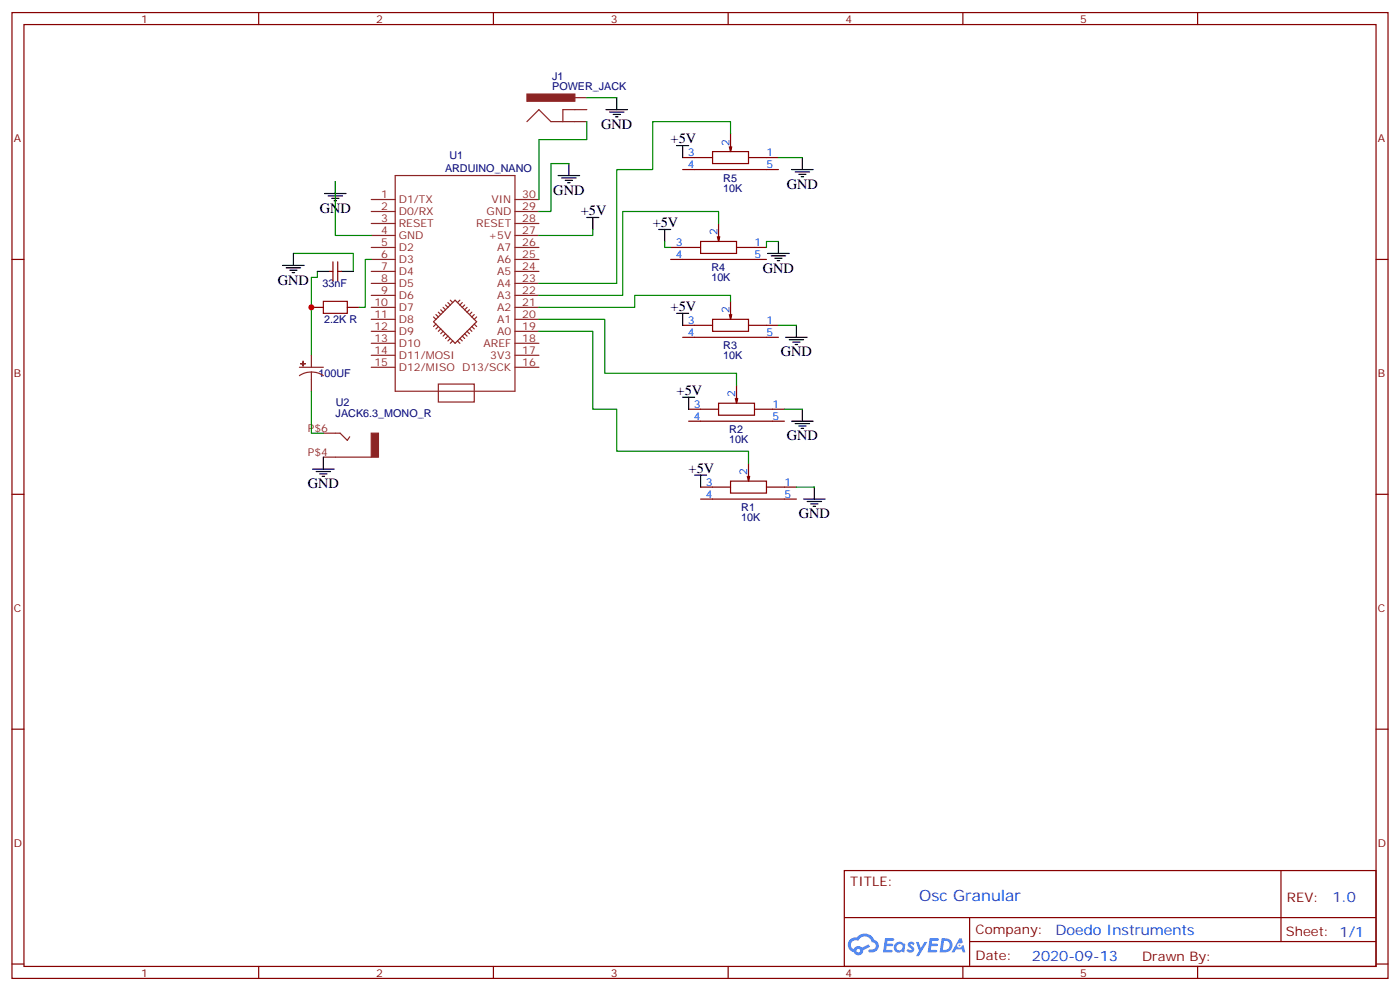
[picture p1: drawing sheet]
<svg xmlns="http://www.w3.org/2000/svg" width="412mm" height="292mm" viewBox="0 0 412 292" stroke-linecap="round" stroke-linejoin="round" font-family="sans-serif">
<g fill="none" stroke="#870000" stroke-width=".35">
<path d="M3.5 3.7h405.4v284.3h-405.4zM7.1 7.2h398.2v277.3h-398.2zM76.2 3.7v3.5M145.3 3.7v3.5M214.5 3.7v3.5M283.6 3.7v3.5M352.8 3.7v3.5M3.5 76.4h3.6M405.3 76.4h3.6M3.5 145.5h3.6M405.3 145.5h3.6M3.5 214.7h3.6"/>
<path d="M405.3 214.7h3.6M248.7 256.3h156.6v28.2h-156.6zM377.3 256.3v20.9M248.7 270.1h156.5M285.6 277.2h119.6M285.6 270.1v14.2M3.5 283.8h3.6M76.2 284.5v3.5M145.3 284.5v3.5M214.5 284.5v3.5M283.6 284.5v3.5M352.8 284.5v3.5"/>
<path d="M405.3 283.8h3.6"/>
</g>
<g fill="#5487ff">
<path d="M267.7 277.5a1.22 1.22 0 0 1 1.7 .2l-.4 .6a.47 .47 0 0 0-.3-.4 .47 .47 0 0 0-.5 .2l.1 .2a1.14 1.14 0 0 1 .8 1.8 1.14 1.14 0 0 1-1.9 0l-.2-.2 .5-.6 .7 .5a.29 .29 0 0 0 .3-.3 .29 .29 0 0 0-.2-.3 1.04 1.04 0 0 1-.6-1.7z"/>
<path d="M260.7 276.2h2.4l.3 .2-.2 .5-1.8 .1-.1 .8h1.5l.3 .4-.3 .4h-1.6l-.2 1.1h1.7l.2 .3-.2 .3-2.6 .1z"/>
<path d="M273.8 276.2h2.4l.3 .2-.1 .5-1.8 .1-.2 .8h1.6l.3 .4-.4 .4-1.6-.1-.1 1.1 1.7 .1 .2 .3-.2 .3-2.6 .1z"/>
<path d="M282.6 276.2h.7l.3 1.3-.6 .3a.69 .69 0 0 0-1 .3 .69 .69 0 0 0 .4 .9 .69 .69 0 0 0 .9-.6l.5-.2 .6 2.2h-.8l-.2-.9h-1.8l-.5 .9h-.8z"/>
<path d="M269.8 277.3h.8l.6 1.8 1.1-1.8h.9l-2.6 4.2h-.8l.9-1.5z"/>
<path d="M277.4 276.2l-.6 4.2h1.3a2.11 2.11 0 0 0 2.5-2.1 2.11 2.11 0 0 0-2.5-2.1zM278.1 277a1.39 1.39 0 0 1 1.7 1.4 1.39 1.39 0 0 1-1.8 1.2h-.3z"/>
<path d="M263.7 277.8a1.54 1.54 0 0 0-.1 2.2 1.54 1.54 0 0 0 2.2 .1l.6 .3 .3-2.3-.2-.3h-.4a1.49 1.49 0 0 0-2.4 0zM264 278.8a.94 .94 0 0 1 1.8 0 .94 .94 0 0 1-1.8 0z"/>
<path d="M250.4 276.6a2.18 2.18 0 0 0 1.1 3.7 1.44 1.44 0 0 0 1.6 .9 1.44 1.44 0 0 0 1.2-1.4l2-1.1-.5-.7-1.9 1a1.47 1.47 0 0 0-2.4 .4 1.39 1.39 0 0 1-.7-1.9 1.39 1.39 0 0 1 2-.5 2.12 2.12 0 0 1 2.2-1.3 2.12 2.12 0 0 1 1.9 1.7 1.14 1.14 0 0 1 1.1 1.4 1.14 1.14 0 0 1-1.7 .7 .43 .43 0 0 0-.5 .4 .43 .43 0 0 0 .4 .5 1.98 1.98 0 0 0 2.5-1.2 1.98 1.98 0 0 0-1.2-2.6 3.1 3.1 0 0 0-5.3-.6l-.9 .1zM252.3 279.9a.55 .55 0 0 1 1.1 0 .55 .55 0 0 1-1.1 0z"/>
<circle cx="282.6" cy="278.3" r=".26"/>
</g>
<g fill="none" stroke="#870000" stroke-width=".35">
<path d="M215.2 39.3v5.3l.3-1.4M201.1 46.4h8.8M201.1 49.9h28.2M209.9 44.6h10.6v3.6h-10.6zM214.8 43.2l.4 1.4M220.5 46.4h8.8M97 79.9h1.1M98.1 77.1v5.6M99.5 77.1v5.6M99.5 79.9h1M197.6 72.8h8.8M197.6 76.4h28.2"/>
<path d="M206.4 71.1h10.6v3.5h-10.6zM211.3 69.7l.4 1.4M211.7 65.8v5.3l.3-1.4M217 72.8h8.8M91.7 90.5h3.5M102.3 90.5h3.5M201.1 95.8h8.8M201.1 99.3h28.2M209.9 94h10.6v3.5h-10.6zM214.8 92.6l.4 1.4M215.2 88.7v5.3l.3-1.4M220.5 95.8h8.8"/>
<path d="M211.7 118.7h10.5v3.5h-10.5zM216.6 117.3l.4 1.4M217 113.4v5.3l.3-1.4M202.8 120.5h8.9M202.8 124h28.3M220.5 136.3v5.3l.3-1.4M222.2 120.5h8.9M206.4 143.4h8.8M206.4 146.9h28.2M215.2 141.6h10.6v3.6h-10.6zM220.1 140.2l.4 1.4M225.8 143.4h8.8"/>
</g>
<g fill="none" stroke="#000" stroke-width=".35">
<path d="M178.5 32.3h6.4M179.6 33h4.2M180.6 33.7h2.1M181.3 34.4h.7M181.7 28.8v3.5M95.6 57h6.4M96.7 57.7h4.2M97.7 58.4h2.1M98.4 59.1h.7M98.8 53.4v3.6M164.4 51.7h6.3M165.5 52.4h4.2"/>
<path d="M166.5 53.1h2.1M167.2 53.8h.7M167.6 48.2v3.5M199.3 42.9h3.5M201.1 42.9v3.5M233.2 49.9h6.3M234.2 50.6h4.3M235.3 51.3h2.1M236 52h.7M236.4 46.4v3.5M83.3 78.1h6.3M84.3 78.8h4.2"/>
<path d="M85.4 79.6h2.1M86.4 74.6v3.5M93.5 79.9h3.5M100.5 79.9h3.6M172.9 64h3.5M174.6 64v3.6M194 67.6h3.6M195.8 67.6v3.5M226.1 74.6h6.4M227.2 75.3h4.2M228.2 76h2.2M229 76.7h.7"/>
<path d="M229.3 71.1v3.5M86.1 80.3h.7M199.3 92.3h3.5M201.1 92.3v3.5M231.4 99.3h6.4M234.6 95.8v3.5M201.1 116.9h3.5M202.8 116.9v3.6M232.5 100h4.2M233.5 100.7h2.2M234.2 101.4h.7M92.1 138.1h6.3"/>
<path d="M93.1 138.8h4.3M94.2 139.5h2.1M95.2 134.6v3.5M204.6 139.9h3.5M206.4 139.9v3.5M233.2 124h6.3M234.2 124.7h4.3M235.3 125.4h2.1M236 126.1h.7M236.4 120.5v3.5M94.9 140.2h.7M236.7 146.9h6.4"/>
<path d="M237.8 147.6h4.2M238.8 148.3h2.1M239.5 149h.7M239.9 143.4v3.5"/>
</g>
<g fill="none" stroke="#008700" stroke-width=".35">
<path d="M172.9 35.8v5.3h-14.2v17.6M172.9 28.8h8.8M215.2 39.3v-3.5h-22.9v14.1h-10.6v33.5h-23M98.8 53.4v15.9h10.6M167.6 48.2h-5.3v14.1h-3.6M229.3 46.4h7.1M86.4 74.6h17.7v5.3M93.5 79.9v1.8h-1.8v22.9M109.4 76.4h-1.8v14.1h-1.8M174.6 67.6v1.7h-15.9M195.8 71.1v1.7h1.8M211.7 65.8v-3.5h-28.3v24.7h-24.7"/>
<path d="M229.3 71.1h-3.5v1.7M158.7 94h19.5v15.9h38.8v3.5M158.7 97.5h15.9v23h7.1v12.3h38.8v3.5M215.2 88.7v-1.7h-28.2v3.5h-28.3M229.3 95.8h5.3M91.7 115.2v12.3h3.5M231.1 120.5h5.3M234.6 143.4h5.3"/>
</g>
<g fill="none" stroke="#8c2424" stroke-width=".35">
<path d="M155.2 35.8l3.5-3.5 3.6 3.5h10.6M169.3 28.8h3.6M172.9 32.3h-7.1v3.5M109.4 58.7h7M116.4 51.7h35.3v63.5h-35.3zM151.7 58.7h7M109.4 79.9h7M109.4 76.4h7M109.4 72.8h7M109.4 69.3h7M109.4 65.8h7M109.4 62.3h7"/>
<path d="M151.7 79.9h7M151.7 76.4h7M151.7 72.8h7M151.7 69.3h7M151.7 65.8h7M151.7 62.3h7M109.4 97.5h7M109.4 94h7M109.4 90.5h7M109.4 87h7M109.4 83.4h7M127.7 94.7l6.4-6.3 6.3 6.3-6.3 6.4z"/>
<path d="M127.7 93.3l.7 .7M128.4 92.6l.7 .7M128.4 95.4l-.7 .7M129.1 91.9l.7 .7M129.1 96.1l-.7 .7M129.8 91.2l.7 .7M129.8 96.8l-.7 .7M130.5 90.5l.7 .7M130.5 97.5l-.7 .7M131.2 89.8l.7 .7M131.2 98.2l-.7 .8M131.9 99l-.7 .7"/>
<path d="M131.9 89.1l.7 .7M132.6 88.4l.7 .7M132.6 99.7l-.7 .7M135.5 99.7l.7 .7M135.5 88.4l-.7 .7M136.2 99l.7 .7M136.2 89.1l-.7 .7M136.9 98.2l.7 .8M136.9 89.8l-.7 .7M137.6 97.5l.7 .7M137.6 90.5l-.7 .7M138.3 96.8l.7 .7"/>
<path d="M138.3 91.2l-.7 .7M139 96.1l.7 .7M139 91.9l-.7 .7M139.7 95.4l.7 .7M139.7 92.6l-.7 .7M140.4 93.3l-.7 .7M151.7 97.5h7M151.7 94h7M151.7 90.5h7M151.7 87h7M151.7 83.4h7M88.2 108.1h7"/>
<path d="M91.7 109.5l1.9 .3 1.6 .8M91.7 109.5l-1.8 .3-1.7 .8M91.7 104.6v3.5M91.7 109.5v5.7M109.4 104.6h7M109.4 101.1h7M109.4 108.1h7M129.1 113.1h10.6v5.3h-10.6zM133.3 100.4l-.7 .7M134.8 100.4l.7 .7M151.7 104.6h7M151.7 101.1h7"/>
<path d="M151.7 108.1h7M95.2 127.5h5l2.1 2.1 .7-1M95.2 134.6h14.2"/>
</g>
<path d="M95.2 88.7h7.1v3.6h-7.1z" fill="none" stroke="#a10000" stroke-width=".35"/>
<g fill="#8c2424" stroke="#8c2424" stroke-width=".35">
<path d="M109.4 127.5h2.1v7.1h-2.1z"/>
<path d="M155.2 27.7h14.1v2.1h-14.1z"/>
<path d="M88.5 107.1h1.5z"/>
<path d="M89.3 106.4v1.4z"/>
</g>
<circle cx="91.7" cy="90.5" r=".88" fill="#c00"/>
<text font-size="4.6" fill="#00f" x="270.8" y="265.3">Osc Granular</text>
<g font-size="4.2">
<text x="177.1" y="37.9">GND</text>
<text x="197.6" y="42.2">+5V</text>
<text x="163" y="57.3">GND</text>
<text x="231.8" y="55.6">GND</text>
<text x="94.2" y="62.6">GND</text>
<text x="171.1" y="63.3">+5V</text>
<text x="192.3" y="66.9">+5V</text>
<text x="81.8" y="83.8">GND</text>
<text x="224.7" y="80.3">GND</text>
<text x="197.6" y="91.5">+5V</text>
<text x="230" y="105">GND</text>
<text x="199.3" y="116.2">+5V</text>
<text x="231.8" y="129.6">GND</text>
<text x="90.7" y="143.8">GND</text>
<text x="202.8" y="139.2">+5V</text>
<text x="235.3" y="152.6">GND</text>
</g>
<g font-size="4.2" fill="#00f">
<text x="392.5" y="265.6">1.0</text>
<text x="310.9" y="275.1">Doedo Instruments</text>
<text x="304" y="282.9">2020-09-13</text>
</g>
<g font-size="3.9" fill="#800">
<text x="250.5" y="260.9">TITLE:</text>
<text x="379.1" y="265.6">REV:</text>
<text x="287.4" y="275.1">Company:</text>
<text x="378.7" y="275.7">Sheet: 1/1</text>
<text x="287.4" y="282.8">Date:</text>
<text x="336.4" y="282.8">Drawn By:</text>
</g>
<g font-size="3.2" fill="#800">
<text x="41.6" y="6.7">1</text>
<text x="110.8" y="6.7">2</text>
<text x="179.9" y="6.7">3</text>
<text x="249.1" y="6.7">4</text>
<text x="318.2" y="6.7">5</text>
<text x="4.1" y="41.8">A</text>
<text x="405.9" y="41.8">A</text>
<text x="4.1" y="110.9">B</text>
<text x="405.9" y="110.9">B</text>
<text x="4.1" y="180.1">C</text>
<text x="405.9" y="180.1">C</text>
<text x="4.1" y="249.2">D</text>
<text x="405.9" y="249.2">D</text>
<text x="41.6" y="287.5">1</text>
<text x="110.8" y="287.5">2</text>
<text x="179.9" y="287.5">3</text>
<text x="249.1" y="287.5">4</text>
<text x="318.2" y="287.5">5</text>
</g>
<g font-size="3.2" fill="#000080">
<text x="162.7" y="23.5">J1</text>
<text x="162.7" y="26.6">POWER_JACK</text>
<text x="132.4" y="46.9">U1</text>
<text x="131.1" y="50.6">ARDUINO_NANO</text>
<text x="213.1" y="53.4">R5</text>
<text x="213.1" y="56.4">10K</text>
<text x="209.5" y="82.8">10K</text>
<text x="209.5" y="79.9">R4</text>
<text x="95" y="84.5">33nF</text>
<text x="95.5" y="95.2">2.2K R</text>
<text x="213.1" y="105.8">10K</text>
<text x="213.1" y="102.8">R3</text>
<text x="93.8" y="111">100UF</text>
<text x="98.9" y="119.6">U2</text>
<text x="98.9" y="122.8">JACK6.3_MONO_R</text>
<text x="214.8" y="130.5">10K</text>
<text x="214.8" y="127.5">R2</text>
<text x="218.4" y="153.4">10K</text>
<text x="218.4" y="150.5">R1</text>
</g>
<g font-size="3.2" fill="#00f">
<text x="202.6" y="46">3</text>
<text x="214.8" y="42.9" transform="rotate(-90 214.8 42.9)">2</text>
<text x="225.8" y="46">1</text>
<text x="202.6" y="49.6">4</text>
<text x="225.8" y="49.6">5</text>
<text x="211.3" y="69.3" transform="rotate(-90 211.3 69.3)">2</text>
<text x="199.1" y="72.5">3</text>
<text x="199.1" y="76">4</text>
<text x="222.2" y="72.5">1</text>
<text x="222.2" y="76">5</text>
<text x="202.6" y="95.4">3</text>
<text x="214.8" y="92.3" transform="rotate(-90 214.8 92.3)">2</text>
<text x="225.8" y="95.4">1</text>
<text x="202.6" y="99">4</text>
<text x="225.8" y="99">5</text>
<text x="216.6" y="116.9" transform="rotate(-90 216.6 116.9)">2</text>
<text x="204.4" y="120.1">3</text>
<text x="204.4" y="123.6">4</text>
<text x="227.5" y="120.1">1</text>
<text x="227.5" y="123.6">5</text>
<text x="207.9" y="143.1">3</text>
<text x="220.1" y="139.9" transform="rotate(-90 220.1 139.9)">2</text>
<text x="231.1" y="143.1">1</text>
<text x="207.9" y="146.6">4</text>
<text x="231.1" y="146.6">5</text>
</g>
<g font-size="3.2" fill="#8d2323">
<text x="112.3" y="58.4">1</text>
<text x="117.5" y="59.8">D1/TX</text>
<text x="144.8" y="59.8">VIN</text>
<text x="153.8" y="58.4">30</text>
<text x="112.3" y="65.4">3</text>
<text x="112.3" y="61.9">2</text>
<text x="117.5" y="63.3">D0/RX</text>
<text x="143.4" y="63.3">GND</text>
<text x="153.8" y="61.9">29</text>
<text x="153.8" y="65.4">28</text>
<text x="112.3" y="69">4</text>
<text x="117.5" y="70.4">GND</text>
<text x="117.5" y="66.9">RESET</text>
<text x="140.3" y="66.9">RESET</text>
<text x="143.9" y="70.4">+5V</text>
<text x="153.8" y="69">27</text>
<text x="112.3" y="76">6</text>
<text x="112.3" y="72.5">5</text>
<text x="117.5" y="77.4">D3</text>
<text x="117.5" y="73.9">D2</text>
<text x="146.5" y="73.9">A7</text>
<text x="146.5" y="77.4">A6</text>
<text x="153.8" y="72.5">26</text>
<text x="153.8" y="76">25</text>
<text x="112.3" y="83.1">8</text>
<text x="112.3" y="79.6">7</text>
<text x="117.5" y="81">D4</text>
<text x="146.5" y="81">A5</text>
<text x="153.8" y="79.6">24</text>
<text x="153.8" y="83.1">23</text>
<text x="112.3" y="86.6">9</text>
<text x="117.5" y="88">D6</text>
<text x="117.5" y="84.5">D5</text>
<text x="146.5" y="84.5">A4</text>
<text x="146.5" y="88">A3</text>
<text x="153.8" y="86.6">22</text>
<text x="110.3" y="93.7">11</text>
<text x="110.3" y="90.1">10</text>
<text x="117.5" y="95.1">D8</text>
<text x="117.5" y="91.5">D7</text>
<text x="146.5" y="91.5">A2</text>
<text x="146.5" y="95.1">A1</text>
<text x="153.8" y="90.1">21</text>
<text x="153.8" y="93.7">20</text>
<text x="110.3" y="100.7">13</text>
<text x="110.3" y="97.2">12</text>
<text x="117.5" y="98.6">D9</text>
<text x="146.5" y="98.6">A0</text>
<text x="153.8" y="97.2">19</text>
<text x="153.8" y="100.7">18</text>
<text x="110.3" y="104.2">14</text>
<text x="110.3" y="107.8">15</text>
<text x="117.5" y="105.7">D11/MOSI</text>
<text x="117.5" y="102.1">D10</text>
<text x="142.4" y="102.1">AREF</text>
<text x="144.4" y="105.7">3V3</text>
<text x="153.8" y="104.2">17</text>
<text x="153.8" y="107.8">16</text>
<text x="117.5" y="109.2">D12/MISO D13/SCK</text>
<text x="90.7" y="127.2">P$6</text>
<text x="90.7" y="134.2">P$4</text>
</g>
</svg>
